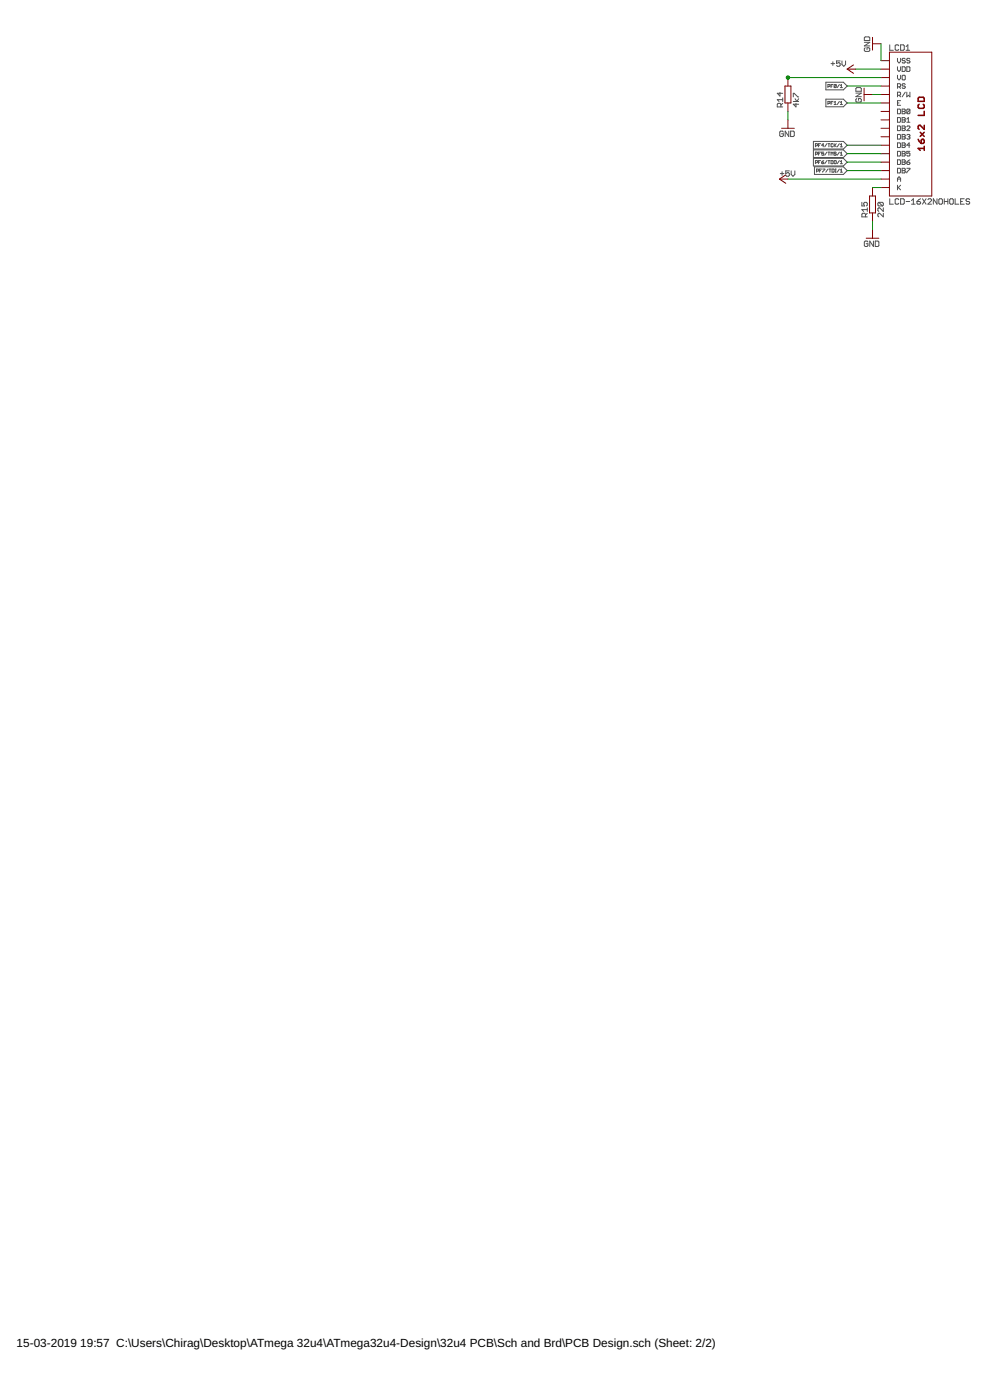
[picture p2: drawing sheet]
<svg xmlns="http://www.w3.org/2000/svg" width="297mm" height="420mm" viewBox="0 0 297 420" stroke-linecap="round" stroke-linejoin="round" font-family="sans-serif">
<g fill="none" stroke="#505050" stroke-width=".3">
<path d="M249.3 19.1h1.1M249.9 18.5v1.1M252.1 18.3h-1.1v.8l.5-.3 .6 .3v.5l-.3 .3h-.6l-.2-.3M252.6 18.3v1.1l.6 .5 .5-.5v-1.1M259.3 12.7h1.7l-1.7 1.1h1.7M259.6 14.3l-.3 .3v.6l.3 .2h1.1l.3-.2v-.6l-.3-.3h-.6v.6M259.6 11.1h1.1l.3 .2v.8h-1.7v-.8zM267 13.5v1.6h1M269.3 17.5v.9l.4 .5 .5-.5v-.9M269.7 13.7l-.3-.2h-.5l-.3 .2v1.1l.3 .3h.5l.3-.3M270.2 13.5h.8l.3 .2v1.1l-.3 .3h-.8zM271.6 17.7l-.2-.2-.7 .2 .2 .5 .7 .2-.2 .5-.7-.2"/>
<path d="M271.9 15.1h1M271.9 14l.5-.5v1.6M273 17.7l-.7-.2-.2 .5 .7 .2 .2 .5-.2 .2-.7-.2M234 27.7v1.1l-.8-.8h1.6M234.3 32.1v-.8l-.3-.3h-.5l-.3 .3v.8h1.6M234.8 31l-.5 .5M234.8 29.9h-1.6l.5 .6M234.8 29.4v1.1M235 39.6l-.2-.3h-.6l-.2 .3v1.1l.2 .3h.6l.2-.3v-.5h-.5M236.7 39.3v1.7l-1.1-1.7v1.7M237.2 39.3h.8l.3 .3v1.1l-.3 .3h-.8zM238 30.5h1.6"/>
<path d="M238 29.1v-1.1l1.6 1.1M238.5 29.6l.6 .9 .5-.9M238.8 31v1.1l-.8-.8h1.6M247.8 29.8h5.2l1.2 1.1-1.2 1.1h-5.2zM247.8 24.7h5.2l1.2 1.1-1.2 1.2h-5.2zM248.4 31.1h.5l.1-.5-.6-.2v1M248.4 26h.5l.1-.5-.6-.1v.9M249.3 30.9h.4M249.3 25.8h.4M250 30.4h-.7v1M250 25.4h-.7v.9M250.3 30.7l.3-.3v1"/>
<path d="M250.3 31.4h.6M250.9 25.5v.6h-.6M250.9 25.5h-.6v.6M250.9 25.5l-.6 .6M251.8 30.4l-.6 1M251.8 25.4l-.6 .9M252.1 26.3h.7M252.1 25.7l.4-.3v.9M252.1 30.7l.4-.3v1M252.1 31.4h.7M256.8 27.9h1.6l-1.6 1.1h1.6M257.1 29.6l-.3 .2v.6l.3 .2h1l.3-.2v-.6l-.3-.2h-.5v.5"/>
<path d="M257.1 26.3h1l.3 .3v.8h-1.6v-.8zM269.3 20v1l.4 .4 .5-.4v-1M269.3 22.6v.9l.4 .5 .5-.5v-.9M269.3 26.1h.7l.2-.7-.2-.3h-.7v1.4M269.3 28.6h.7l.2-.7-.2-.2h-.7v1.4M269.3 32.7h.7l.2 .3v.9l-.2 .2h-.7zM269.3 35.3h.7l.2 .2v.9l-.2 .3h-.7zM269.3 37.8h.7l.2 .2v1l-.2 .2h-.7zM269.3 30.9h.4M269.7 28.6l.5 .5M269.7 26.1l.5 .4M270.2 30.2h-.9v1.4h.9"/>
<path d="M270.7 32.7h.7l.2 .3-.2 .4 .2 .5-.2 .2h-.7zM270.7 20h.7l.2 .3v.9l-.2 .2h-.7zM270.7 35.3h.7l.2 .2-.2 .5 .2 .4-.2 .3h-.7zM270.7 37.8h.7l.2 .2-.2 .5 .2 .5-.2 .2h-.7zM270.7 33.4h.7M270.7 36h.7M270.7 38.5h.7M270.9 22.6l.7 .2v.9l-.2 .3-.7-.3v-.9zM271.6 25.4l-.2-.3-.7 .3 .2 .4 .7 .3-.2 .4-.7-.2M271.6 27.7l-.9 1.4M272.1 20h.7l.2 .3v.9l-.2 .2h-.7zM272.1 27.7v1.4l.4-.5 .5 .5v-1.4"/>
<path d="M272.1 38l.2-.2 .7 .2-.9 1.2h.9M272.1 36.7h.9M272.1 35.8l.4-.5v1.4M273 33v.9l-.2 .2-.7-.2M273 33l-.7-.3-.2 .3v.9M273 33l-.9 .9M234.1 52.1h1.1M234.7 51.5v1.1M236.8 51.3h-1v.8l.5-.3 .5 .3v.5l-.2 .3h-.6l-.2-.3M237.4 51.3v1.1l.5 .5 .6-.5v-1.1M244.1 42.4h8.9l1.2 1.2-1.2 1.1h-8.9zM244.1 45h8.9l1.2 1.1-1.2 1.2h-8.9z"/>
<path d="M244.1 47.5h8.9l1.2 1.2-1.2 1.1h-8.9zM244.4 50.1h8.6l1.2 1.1-1.2 1.1h-8.6zM244.7 43.8l.6-.2-.2-.5h-.4v1M244.7 46.3l.6-.2-.2-.4h-.4v.9M244.7 48.8l.6-.1-.2-.5h-.4v.9M245 51.4h.4l.2-.5-.6-.2v1M245.6 43.6h.3M245.6 46.1h.3M245.6 48.7h.3M245.9 51.2h.3M246.2 43.1h-.6v1M246.2 45.7h-.6v.9"/>
<path d="M246.2 48.2h-.6v.9M246.5 48.7h.5l.2 .3-.5 .1zM246.5 50.7h-.6v1M246.8 50.7h.7l-.7 1M247.2 43.6h-.7l.5-.5v1M247.2 45.7h-.7v.4h.7l-.2 .5-.5-.2M247.2 48.2l-.7 .5M248.1 43.1l-.6 1M248.1 45.7l-.6 .9M248.1 48.2l-.6 .9M248.4 43.1h.6M248.4 45.7h.6"/>
<path d="M248.4 50.7l-.6 1M248.4 48.2h.6M248.7 43.1v1M248.7 45.7v.9M248.7 48.2v.9M248.7 50.7h.6M249 50.7v1M249.3 46.6v-.9l.4 .3 .3-.3v.9M249.3 48.2l.7 .1-.2 .8h-.5zM249.6 50.7l.7 .2-.2 .8h-.5zM250 43.3l-.2-.2-.5 .2 .2 .8 .5-.2M250.3 48.3h.6l-.2 .8-.4-.1z"/>
<path d="M250.3 43.1v1M250.4 43.6l.5 .5M250.6 50.7h.3M250.6 51.7h.3M250.7 50.7v1M250.9 45.8l-.5-.1-.1 .3 .4 .1 .2 .3h-.6M250.9 43.1l-.6 .7M251.8 43.1l-.6 1M251.8 45.7l-.6 .9M251.8 48.2l-.6 .9M251.8 50.7l-.6 1M252.1 44.1h.7"/>
<path d="M252.1 43.4l.4-.3v1M252.1 46l.4-.3v.9M252.1 48.5l.4-.3v.9M252.1 51.1l.4-.4v1M252.1 46.6h.7M252.1 49.1h.7M252.1 51.7h.7M267 59.6v1.7h1M269.3 40.3h.7l.2 .3v.9l-.2 .2h-.7zM269.3 42.9h.7l.2 .2v.9l-.2 .3h-.7zM269.3 45.4h.7l.2 .3v.9l-.2 .2h-.7zM269.3 48h.7l.2 .2v.9l-.2 .3h-.7z"/>
<path d="M269.3 50.5h.7l.2 .2v1l-.2 .2h-.7zM269.3 54.4v-.9l.4-.5 .5 .5v.9M269.3 55.6v1.4M269.3 53.7h.9M269.5 56.3l.7 .7M269.7 59.9l-.3-.3h-.5l-.3 .3v1.1l.3 .3h.5l.3-.3M270.2 59.6h.8l.3 .3v1.1l-.3 .3h-.8zM270.2 55.6l-.9 .9M270.7 40.3h.7l.2 .3-.2 .4 .2 .5-.2 .2h-.7zM270.7 42.9h.7l.2 .2-.2 .5 .2 .4-.2 .3h-.7zM270.7 45.4h.7l.2 .3-.2 .4 .2 .5-.2 .2h-.7zM270.7 48h.7l.2 .2-.2 .5 .2 .4-.2 .3h-.7z"/>
<path d="M270.7 50.5h.7l.2 .2-.2 .5 .2 .5-.2 .2h-.7zM270.7 41h.7M270.7 43.6h.7M270.7 46.1h.7M270.7 48.7h.7M270.7 51.2h.7M272.1 48.7h.7l.2 .4-.7 .3zM272.1 50.5h.9l-.9 1.4M272.1 40.6l.7-.3 .2 .3-.2 .4M272.5 41h.3M272.8 41l.2 .3-.2 .4-.7-.2M273 45.4h-.9v.7l.7-.2 .2 .7-.2 .2-.7-.2"/>
<path d="M273 43.6h-.9l.7-.7v1.4M273 48l-.9 .7M276.2 59.6l-1.1 .9M276.8 59.6l1.1 1.7M277.9 59.6l-1.1 1.7M278.4 59.9l.3-.3h.5l.3 .3v.3l-1.1 1.1h1.1M281.1 59.6v1.7l-1.1-1.7v1.7M281.9 59.6h.6l.3 .3v1.1l-.3 .3h-.6l-.2-.3v-1.1zM283.3 59.6v1.7M284.4 59.6v1.7M284.9 59.9l.3-.3h.6l.2 .3v1.1l-.2 .3h-.6l-.3-.3zM286.6 59.6v1.7h1.1"/>
<path d="M289.3 59.6h-1.1v1.7h1.1M290.9 59.9l-.2-.3h-.6l-.2 .3 .2 .6h.6l.2 .2-.2 .6h-.6l-.2-.3M258.6 60.7v1.1h.8l-.3-.5 .3-.6h.5l.3 .3v.6l-.3 .2M259.7 65.1v-.8l-.3-.3h-.5l-.3 .3v.8h1.6M260.2 64l-.5 .5M260.2 62.9h-1.6l.5 .6M260.2 62.4v1.1M260.4 72.6l-.3-.3h-.5l-.3 .3v1.1l.3 .3h.5l.3-.3v-.5h-.5M262.1 72.3v1.7l-1.1-1.7v1.7M262.6 72.3h.8l.3 .3v1.1l-.3 .3h-.8zM263.7 60.7h1.1l.2 .3v.6l-.2 .2M263.7 60.7l-.3 .3v.6l.3 .2h1.1"/>
<path d="M263.7 60.7l1.1 1.1M265 62.4v1.1l-1.1-1.1-.5 .2v.6l.3 .3M265 64v1.1l-1.1-1.1-.5 .3v.5l.3 .3M271.9 60.5h1M273.5 61.3h1.1M273.5 60.2l.5-.6v1.7M275.1 60.5h.8l.3 .5-.3 .3h-.5l-.3-.3zM283.3 60.5h1.1M288.2 60.5h.6"/>
</g>
<g fill="none" stroke="#800000" stroke-width=".3">
<path d="M256.1 19.5l-1.9 1.2M261.8 11.2v3.8M261.8 13.1h2.5M264.3 18.2h2.6M266.9 15.7h12.7v43.1h-12.7zM234.5 38.5h3.8M235.5 25.8h1.8v5.1h-1.8zM236.4 23.3v2.5M236.4 30.9v2.5M236.4 36v2.5M254.2 20.7l1.9 1.3M254.2 20.7h2.5"/>
<path d="M259.2 26.5v3.8M259.2 28.4h2.6M264.3 20.7h2.6M264.3 28.4h2.6M264.3 33.4h2.6M264.3 36h2.6M264.3 38.5h2.6M264.3 30.9h2.6M264.3 25.8h2.6M264.3 23.3h2.6M233.9 53.7l1.9 1.3M233.9 53.7h2.5"/>
<path d="M235.8 52.5l-1.9 1.2M260.9 58.8h1.8v5.1h-1.8zM261.8 56.3v2.5M264.3 53.7h2.6M264.3 41h2.6M264.3 43.6h2.6M264.3 46.1h2.6M264.3 48.7h2.6M264.3 51.2h2.6M264.3 56.3h2.6M259.9 71.5h3.8M261.8 63.9v2.5"/>
<path d="M261.8 69v2.5"/>
</g>
<path d="M275.8 29.2h1.2l.3 .3v.9h-1.8v-.9zM275.8 31.3l-.3 .3v.6l.3 .3h1.2l.3-.3v-.6l-.3-.3M276.1 39.7l1.2 1.2M277.3 33.4v1.2h-1.8M277.3 37.6v1.2l-1.2-1.2-.6 .3v.6l.3 .3M277.3 39.7l-1.2 1.2M275.5 41.8l.9 1.2M276.7 41.8l.6 .3v.6l-.3 .3h-.6v-.9zM277.3 44.5h-1.8l.6 .6M277.3 43.9v1.2" fill="none" stroke="#800000" stroke-width=".47"/>
<g fill="none" stroke="#008000" stroke-width=".3">
<path d="M264.3 13.1v5.1M236.4 33.4v2.6M236.4 23.3h27.9M254.2 30.9h10.1M254.2 25.8h10.1M256.7 20.7h7.6M261.8 28.4h2.5M236.4 53.7h27.9M254.2 43.6h10.1M254.2 46.1h10.1M254.2 48.7h10.1M254.2 51.2h10.1"/>
<path d="M261.8 56.3h2.5M261.8 66.4v2.6"/>
</g>
<circle cx="236.4" cy="23.3" r=".51" fill="#008000" stroke="#008000" stroke-width=".3"/>
<g font-size="3.5">
<text x="5" y="404.4">15-03-2019</text>
<text x="24.1" y="404.4">19:57 C:\Users\Chirag\Desktop\ATmega 32u4\ATmega32u4-Design\32u4 PCB\Sch and Brd\PCB Design.sch (Sheet: 2/2)</text>
</g>
</svg>
